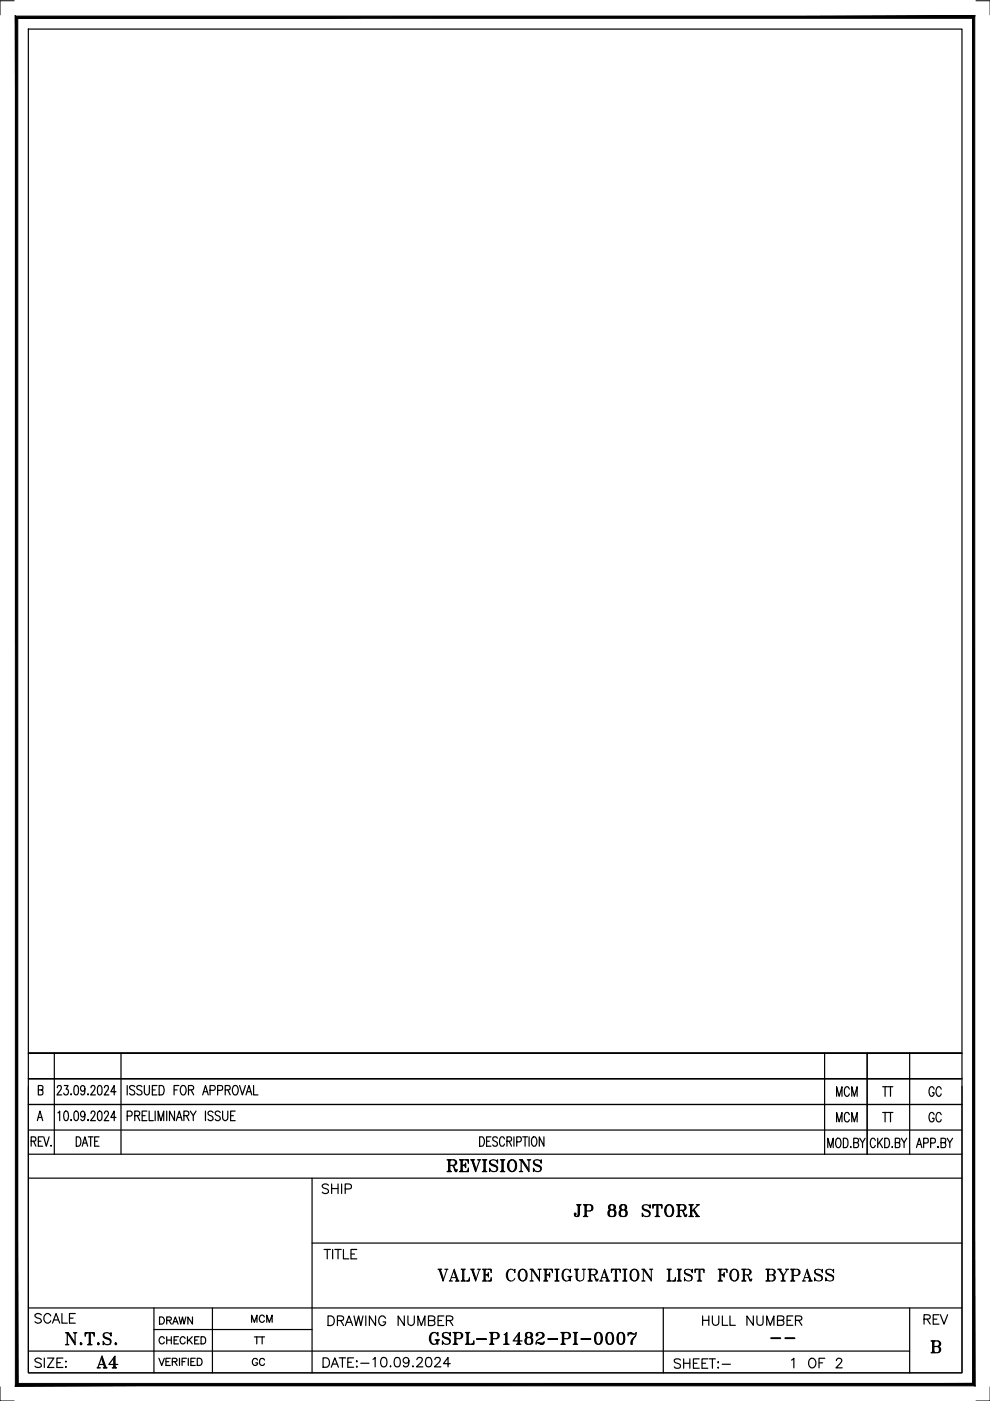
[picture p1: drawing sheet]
<svg xmlns="http://www.w3.org/2000/svg" width="210mm" height="297mm" viewBox="0 0 210 297" stroke-linecap="round" stroke-linejoin="round" font-family="sans-serif">
<!-- layer: Title Block -->
<g fill="none" stroke="#000" stroke-width=".25">
<path d="M6 6.2h198v284.9h-198zM6 239.6h198M6 234.2h198M7.9 237.6l.6-2 .6 2M8.1 231.1h.7a.49 .49 0 0 0 .3-.5 .49 .49 0 0 0-.3-.4h-.7v1.9h.7l.3-.2v-.6l-.3-.2M8.1 236.9h.7M11.5 223.3v21.4M12.1 230.6l.3-.4 .6 .1v.6l-.9 1.2h1M12.3 236l.4-.4v2M13.6 230.2h.8l-.4 .7a.57 .57 0 0 1 .5 .8 .57 .57 0 0 1-.9 .2l-.1-.1M13.7 235.7l.4-.1a1.42 1.42 0 0 1 0 2h-.2a1.58 1.58 0 0 1-.2-1.9zM15.1 237.4v.2z"/>
<path d="M15.1 231.9v.2zM15.9 235.7l.3-.1a1.42 1.42 0 0 1 0 2h-.1a1.58 1.58 0 0 1-.2-1.9zM15.9 230.2h.3a1.36 1.36 0 0 1 0 1.9h-.1a1.56 1.56 0 0 1-.2-1.9zM18 236.2l-.2 .5a.59 .59 0 0 1-.8-.4 .59 .59 0 0 1 .5-.7l.3 .1a1.58 1.58 0 0 1-.2 1.9l-.5-.3M18 230.8l-.2 .5a.55 .55 0 0 1-.7-.5 .55 .55 0 0 1 .7-.6 1.56 1.56 0 0 1-.2 1.9h-.4l-.1-.3M18.6 237.5l.1-.1v.2zM18.7 231.9v.2zM19.3 236.1l.3-.5h.3l.3 .4-.3 .6-.7 1h1M19.3 230.6l.1-.4a.53 .53 0 0 1 .8 .2 .53 .53 0 0 1-.3 .8l-.7 .9h1M20.9 235.7l.3-.1a1.42 1.42 0 0 1 0 2h-.1a1.58 1.58 0 0 1-.2-1.9zM20.9 230.2h.3a1.36 1.36 0 0 1 0 1.9h-.1a1.56 1.56 0 0 1-.2-1.9zM22.1 236.1l.1-.3a.45 .45 0 0 1 .7-.1 .45 .45 0 0 1 0 .6l-.8 1.3h1"/>
<path d="M22.1 230.6l.3-.4 .5 .1v.6l-.8 1.2h1M24.6 236.9h-1.1l.7-1.3v2M24.6 231.5h-1.1l.7-1.3v1.9M25.7 223.3v21.4M27 236.6l.9-.1 .1-.3-.1-.4-.3-.2h-.6v2M27 230.2v1.9M28.6 236.5h.9l.1-.3-.1-.4-.2-.2h-.7v2M28.6 230.4a.6 .6 0 0 0-.6-.3 .6 .6 0 0 0-.5 .5l.1 .3 .9 .5 .1 .4a.63 .63 0 0 1-1.1 0M29.1 236.5l.5 1.1M30.1 230.4a.6 .6 0 0 0-.6-.3 .6 .6 0 0 0-.5 .5l.2 .3 .8 .5 .1 .4a.63 .63 0 0 1-1.1 0M30.1 236.5h.7M30.6 230.2v1.3a.54 .54 0 0 0 .4 .6 .54 .54 0 0 0 .6-.3l.1-1.6"/>
<path d="M31.2 235.6h-1.1v2h1.1M31.6 235.6v2h.9M32.3 231.1h.6M32.9 235.6v2M33.3 230.2h-1v1.9h1M33.5 237.6v-2l.6 2 .6-2v2M33.7 230.2h.6a1.2 1.2 0 0 1 0 1.9h-.6zM35.3 235.6v2M36.9 231.1h.6M37 235.6v2l-1.1-2v2M37.4 237.6l.6-2 .6 2M37.6 236.9h.8"/>
<path d="M37.9 230.2h-1v1.9M38.5 230.2h.2a.86 .86 0 0 1 .8 1.2 .63 .63 0 0 1-.7 .8 .63 .63 0 0 1-.6-.8v-.5zM39 236.5h.9l.1-.3-.1-.5-.9-.1v2M39.5 236.5l.5 1.1M40 231.1l.9-.1 .2-.3-.1-.4-.3-.1h-.7v1.9M40.3 235.6l.7 .9v1.1M40.5 231.1l.6 1M41.6 235.6l-.6 .9M43 232.1l.6-1.9 .6 1.9M43.2 231.5h.7M43.6 235.6v2M44.5 231.2h.8a.52 .52 0 0 0 .4-.5 .52 .52 0 0 0-.4-.5h-.8v1.9"/>
<path d="M45.2 235.9a.54 .54 0 0 0-.7-.3 .54 .54 0 0 0-.3 .6l.8 .5a.54 .54 0 0 1-.1 .8 .54 .54 0 0 1-.8-.2M46.1 231.2l1-.1 .1-.8-.4-.1h-.7v1.9M46.7 235.9a.54 .54 0 0 0-.7-.3 .54 .54 0 0 0-.3 .6l.8 .5a.54 .54 0 0 1-.1 .8 .54 .54 0 0 1-.8-.2M47.2 235.6v1.4a.55 .55 0 0 0 .6 .6 .55 .55 0 0 0 .5-.6v-1.4M47.8 231.1l.9-.1 .1-.3-.1-.5h-.9v1.9M48.3 231.1l.5 1M48.9 236.5h.6M49.6 230.2h.1a.86 .86 0 0 1 .8 1.2 .63 .63 0 0 1-.6 .8 .63 .63 0 0 1-.6-.8v-.5zM49.9 235.6h-1v2h1M50.8 230.2l.6 1.9 .6-1.9M52.2 232.1l.6-1.9 .6 1.9M52.4 231.5h.8"/>
<path d="M53.8 230.2v1.9h.9M174.8 223.3v21.4M183.9 223.3v21.4M192.9 223.3v21.4M204 228.7h-198h198M204 223.3h-198h198M6 244.7h198M6 249.8h198M6.6 242l.9-.1 .1-.3-.1-.5-.9-.1v2M7.1 242l.5 1M8.1 242h.6M9.1 241h-1v2h1"/>
<path d="M9.3 241l.5 2 .6-2M10.8 242.9h.1zM66.2 249.8v41.3M101.7 241h.5a1.2 1.2 0 0 1 0 2h-.5zM103.2 242h.6M104.1 241h-.9v2h.9M105.5 241.3a.53 .53 0 0 0-.5-.3 .53 .53 0 0 0-.5 .3v.4l.9 .6a.51 .51 0 0 1 0 .5 .51 .51 0 0 1-.6 .2l-.3-.3M107 241.5a.55 .55 0 0 0-.7-.5 .55 .55 0 0 0-.4 .8v.5a.55 .55 0 0 0 .4 .7 .55 .55 0 0 0 .7-.4M107.5 242h.6a.48 .48 0 0 0 .4-.5 .48 .48 0 0 0-.4-.5h-.6v2M107.9 242l.6 1M109 241v2M109.6 242.1l.8-.1 .1-.3-.1-.6-.8-.1v2"/>
<path d="M110.8 241h1M111.3 241v2M112.2 241v2M113 241.1l.1-.1a.98 .98 0 0 1 .6 1.6 .49 .49 0 0 1-.7 .3 1.47 1.47 0 0 1 0-1.8zM115.3 241v2l-1-2v2M175.5 243.3v-2l.6 2 .6-2v2M177.3 241.6l.3-.3a.83 .83 0 0 1 .7 1.3l-.1 .3a.49 .49 0 0 1-.7 .3l-.3-.6zM178.8 241.3h.5a1.26 1.26 0 0 1 0 2h-.5zM180.4 243.1v.2zM181 242.3l.9-.1 .1-.3-.1-.4-.2-.2h-.7v2h.7l.2-.2 .1-.5-.3-.3M182.3 241.3l.6 1v1M183.4 241.3l-.5 1"/>
<path d="M185.6 241.8a.49 .49 0 0 0-.8-.4 1.38 1.38 0 0 0 .2 1.9 .52 .52 0 0 0 .6-.4M186.1 241.3v2M186.4 242.2l.7 1.1M187.1 241.3l-1 1.3M187.6 241.3h.5a1.2 1.2 0 0 1 0 2h-.5zM189.2 243.1v.2zM189.8 242.3h.7a.49 .49 0 0 0 .3-.5 .49 .49 0 0 0-.3-.5h-.7v2h.7l.3-.2v-.6l-.3-.2M191.1 241.3l.6 1v1M192.2 241.3l-.5 1M194.3 243.3l.6-2 .6 2M194.5 242.6h.7M195.8 242.3h.9l.1-.8-.3-.2h-.7v2"/>
<path d="M197.3 242.3h.7a.52 .52 0 0 0 .3-.5 .52 .52 0 0 0-.3-.5h-.7v2M198.9 243.1v.2zM199.5 242.3l.9-.1 .1-.3-.1-.5-.9-.1v2l.9-.1 .1-.6-.1-.3h-.2M200.8 241.3l.6 1v1M202 241.3l-.6 1M6 277.3h198M32.6 277.3v13.8M45 277.3v13.8M66.2 263.6h137.8M68.7 264.9h1.4M69.4 264.9v2M70.5 264.9v2"/>
<path d="M71 264.9h1.3M71.7 264.9v2M72.8 264.9v2h1.2M74.4 265.9h.8M75.6 264.9h-1.2v2h1.2M140.6 277.3v13.8M192.9 277.3v13.8M6 286.5h186.9M8.8 288.2a.76 .76 0 0 0-.8-.3 .76 .76 0 0 0-.6 .5l.2 .3 1 .4 .2 .6a.99 .99 0 0 1-1.4 0M9.4 287.9v2M10.1 287.9h1.3l-1.3 2h1.3M12.1 288.9h.7"/>
<path d="M13.3 287.9h-1.2v2h1.2M13.9 289.8h.2zM13.9 285.1h.7M14 288.6v.2zM14 285.1l.3-.1 .2 .1M14.4 282.6l1.4 2.1M14.5 282.6l1.4 2.1M15.9 282.7v2.4l-1.6-2.5v2.4M17.1 284.7l.3 .1-.2 .3-.2-.1zM17.1 284.8l.1 .2zM18.1 282.6h1.9v.7l-.1-.7M18.9 282.6v2.5"/>
<path d="M19 282.7v2.3M19.1 282.6v2.5M19.4 282.6l.6 .1M19.6 282.6l.4 .2M19.7 282.6l.3 .3M22 283.3l.1 .2 1.2 .5 .1 .3M22.1 282.7a.54 .54 0 0 0 .3 .8l.7 .3a.74 .74 0 0 1 .3 1.1 .74 .74 0 0 1-1.2 .1l-.3-.6v.7l.1-.4M23.4 282.9l.1-.3v.7a.83 .83 0 0 0-.8-.7 .83 .83 0 0 0-.8 .7 1.76 1.76 0 0 0 1.4 .8v.9M32.6 281.9h33.6M33.7 288l.6 1.5 .5-1.5M35.2 288.7h.6M36.1 288h-.9v1.5h.9"/>
<path d="M36.5 288.7l.9-.1 .1-.3-.3-.3h-.7v1.5M37 288.7l.5 .8M38.1 288v1.5M38.6 288.7h.6M39.5 288h-.9v1.5M39.9 288v1.5M40.5 288.7h.6M41.4 288h-.9v1.5h.9M41.8 288h.5a.82 .82 0 0 1 .6 .7 .82 .82 0 0 1-.6 .8h-.5zM81 287.9a.69 .69 0 0 1 1 .3 1.66 1.66 0 0 1-.3 1.5 .64 .64 0 0 1-.9-.3 1.5 1.5 0 0 1 .2-1.5zM82.7 289.7h.2zM83.9 287.9a.64 .64 0 0 1 .9 .3 1.83 1.83 0 0 1-.2 1.5 .68 .68 0 0 1-.9-.3 1.66 1.66 0 0 1 .2-1.5z"/>
<path d="M86.7 288.5a.62 .62 0 0 1-.9 .5 .62 .62 0 0 1-.2-1 .62 .62 0 0 1 1 .1 1.4 1.4 0 0 1-.5 1.7l-.5-.1v-.2M87.5 289.7h.2zM88.4 288.3l.4-.5 .7 .2a.72 .72 0 0 1-.2 .9l-1 .9h1.4M90.5 287.9a.64 .64 0 0 1 .9 .3 1.01 1.01 0 0 1-.6 1.6 1.05 1.05 0 0 1-.5-1.6zM92.2 288.3l.4-.5 .7 .2a.72 .72 0 0 1-.2 .9l-1 .9h1.4M95.5 289.1h-1.5l1-1.3v2M197.4 284.3h1.4a.61 .61 0 0 1 .5 1l-.5 .2M197.5 284.3l.2 .1M197.7 284.3v.3M197.7 284.3v2.5M197.7 286.7l-.2 .1M197.7 286.5v.3"/>
<path d="M197.9 284.4v2.3M198 284.3v2.5M198 286.5l.1 .3M198 286.7l.2 .1M198.1 284.3l-.1 .3M198.2 284.3l-.2 .1M198.8 284.3l.4 .3-.1 .8-1.1 .1M198.8 285.5a.66 .66 0 0 1 .7 .6 .66 .66 0 0 1-.7 .7h-1.4M198.8 285.5l.4 .4v.6l-.4 .3M199.2 284.6l.1 .2-.1 .5M199.2 285.7l.1 .2-.1 .6"/>
</g>
<path d="M3.3 3.4l.5 289.9v-289.4zM3.3 3.4l.5 289.9-.5 .5zM3.8 293.3l-.5 .5 202.9-.5zM3.3 293.8l202.9-.5 .5 .5zM206.2 3.9v289.4l.5 .5zM206.7 3.4v290.4l-.5-289.9zM3.8 3.9h202.4l.5-.5zM3.3 3.4h203.4l-202.9 .5z" fill="#000" stroke="#000" stroke-width=".21"/>
<path d="M3 .2h-3v3M206.9 .2h3v3M6 230.3v60.8h198v-60.8M0 294v3h3M209.9 294v3h-3" fill="none" stroke="#000" stroke-width=".21"/>
<text font-size="6.2" x="19.4" y="291.4">A4</text>
<g font-size="5.7">
<text x="93.5" y="249.8">REVISIONS</text>
<text x="120.6" y="259.3">JP 88 STORK</text>
<text x="91.7" y="272.7">VALVE CONFIGURATION LIST FOR BYPASS</text>
<text x="90" y="286.1">GSPL-P1482-PI-0007</text>
</g>
<g font-size="5.3">
<text x="176" y="239.2">MCM</text>
<text x="185.9" y="239.2">TT</text>
<text x="195.8" y="239.2">GC</text>
<text x="67" y="254.4">SHIP</text>
<text x="6.3" y="281.9">SCALE</text>
<text x="68.4" y="282.2">DRAWING NUMBER</text>
<text x="147.8" y="282.2">HULL NUMBER</text>
<text x="141.8" y="291.4">SHEET:-</text>
<text x="166.5" y="291.4">1 OF 2</text>
</g>
<g font-size="4.9">
<text x="176" y="233.5">MCM</text>
<text x="185.9" y="233.5">TT</text>
<text x="195.8" y="233.5">GC</text>
<text x="14.8" y="244.1">DATE</text>
<text x="194.7" y="281.9">REV</text>
<text x="67.4" y="291">DATE:-</text>
</g>
<g font-size="4.4">
<text x="32.5" y="281.9">DRAWN</text>
<text x="52.2" y="281.5">MCM</text>
<text x="32.5" y="286.1">CHECKED</text>
<text x="52.6" y="286.1">TT</text>
<text x="52.2" y="290.7">GC</text>
</g>
<text font-size="2.6" x="162.3" y="285">--</text>
</svg>
